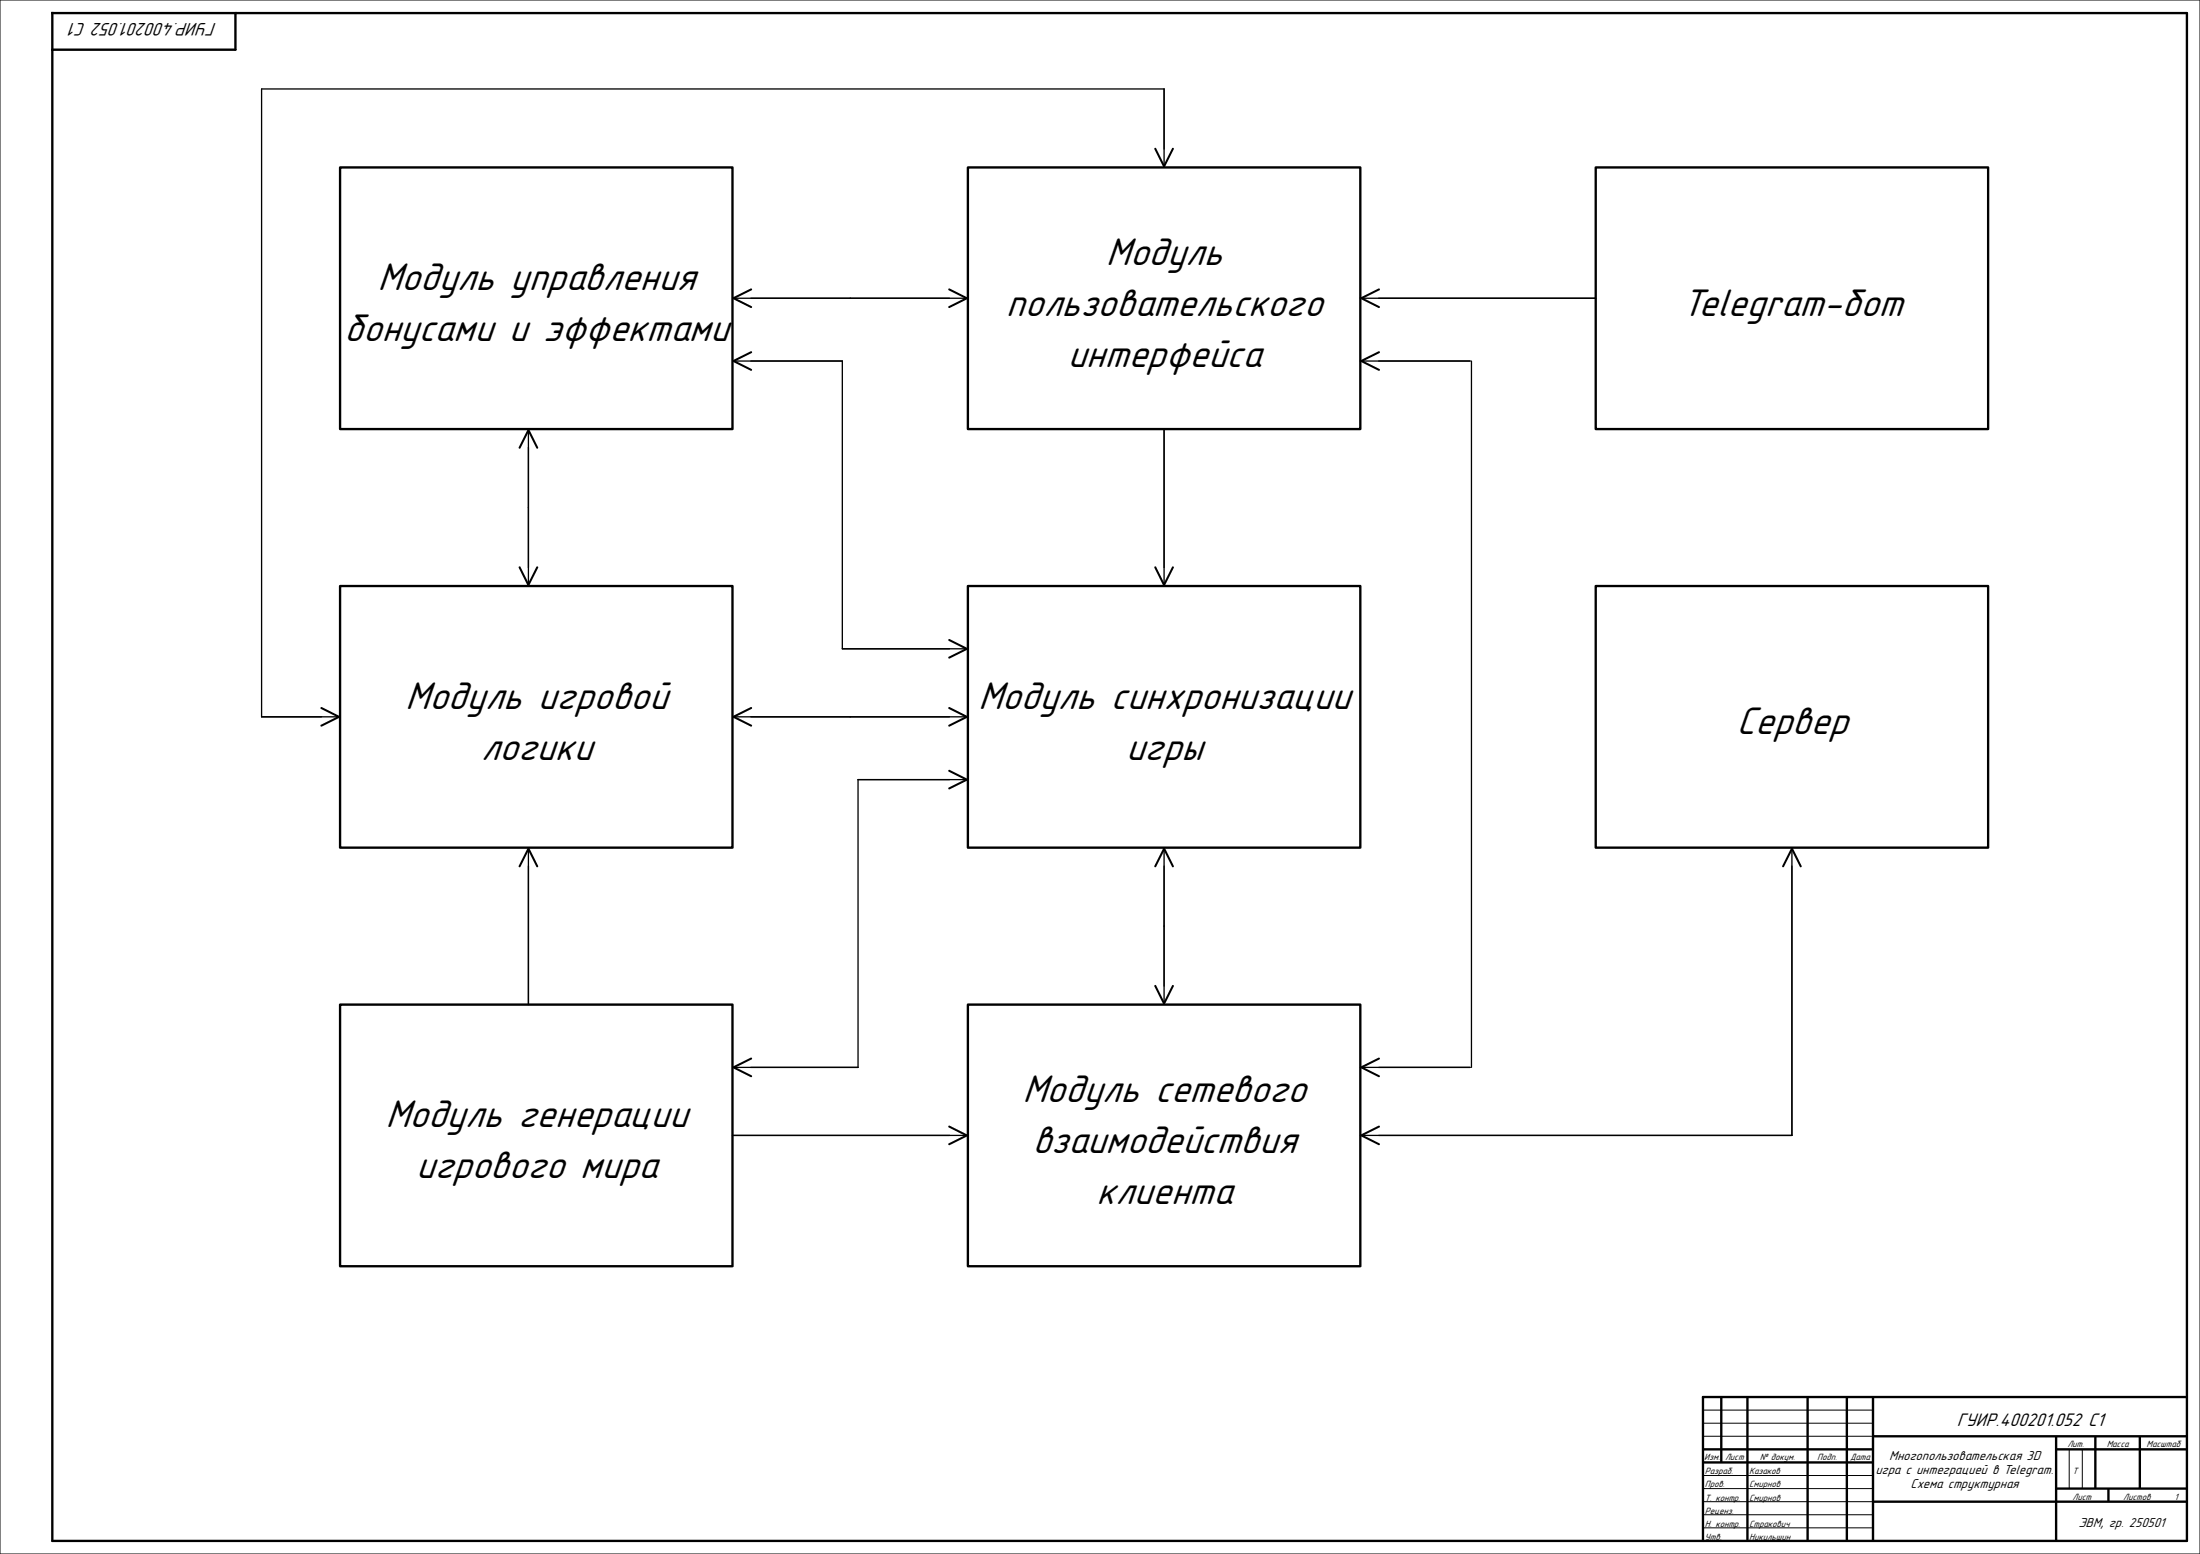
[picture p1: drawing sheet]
<svg xmlns="http://www.w3.org/2000/svg" width="841mm" height="594mm" viewBox="0 0 841 594" stroke-linecap="round" stroke-linejoin="round" font-family="sans-serif">
<path d="M20 5h816v584h-816zM90 5v14h-70M836 534h-185v55" fill="none" stroke="#000" stroke-width=".9"/>
<g fill="none" stroke="#000" stroke-width=".9" stroke-linecap="butt">
<path d="M658 534v25M668 534v55M691 534v55M706 534v55M716 534v55M651 554h65M651 559h65M716 549h120M786 549v40M786 554h50M801 549v20M818 549v20"/>
<path d="M716 574h120M786 569h50M806 569v5"/>
</g>
<path d="M651 539h65M651 544h65M651 549h65M791 554v15M796 554v15M651 564h65M651 569h65M651 574h65M651 579h65M651 584h65" fill="none" stroke="#000" stroke-width=".38"/>
<path d="M610 64h150v100h-150z" fill-rule="evenodd" fill="#fff"/>
<path d="M610 64h150v100h-150z" fill="none" stroke="#000" stroke-width=".9"/>
<path d="M610 224h150v100h-150z" fill-rule="evenodd" fill="#fff"/>
<path d="M610 224h150v100h-150z" fill="none" stroke="#000" stroke-width=".9"/>
<path d="M370 64h150v100h-150z" fill-rule="evenodd" fill="#fff"/>
<path d="M370 64h150v100h-150z" fill="none" stroke="#000" stroke-width=".9"/>
<path d="M130 64h150v100h-150z" fill-rule="evenodd" fill="#fff"/>
<path d="M130 64h150v100h-150z" fill="none" stroke="#000" stroke-width=".9"/>
<path d="M370 224h150v100h-150z" fill-rule="evenodd" fill="#fff"/>
<path d="M370 224h150v100h-150z" fill="none" stroke="#000" stroke-width=".9"/>
<path d="M130 224h150v100h-150z" fill-rule="evenodd" fill="#fff"/>
<path d="M130 224h150v100h-150z" fill="none" stroke="#000" stroke-width=".9"/>
<path d="M370 384h150v100h-150z" fill-rule="evenodd" fill="#fff"/>
<path d="M370 384h150v100h-150z" fill="none" stroke="#000" stroke-width=".9"/>
<path d="M130 384h150v100h-150z" fill-rule="evenodd" fill="#fff"/>
<path d="M130 384h150v100h-150z" fill="none" stroke="#000" stroke-width=".9"/>
<g fill="none" stroke="#000" stroke-width=".5">
<path d="M445 64v-30h-345v240h30M280 114h90M520 114h90M280 138h42v110h48M520 138h42M562.5 138v270M202 164v60M445 164v60M280 274h90M370 298h-42v110h-48M202 324v60M445 324v60"/>
<path d="M685 324v110h-165M520 408h42M280 434h90"/>
</g>
<g fill="#000">
<path d="M441.3 56.6h.7l3 6.1 3-6 .4-.2 .3 .2-3.6 7.3-.5-.2-3.3-6.7z" fill-rule="evenodd"/>
<path d="M280.1 113.7l6.9-3.4a.39 .39 0 0 1 .5 .2 .39 .39 0 0 1-.2 .5l-6 3 6 3 .2 .4-.2 .3-7.1-3.4z" fill-rule="evenodd"/>
<path d="M362.6 110.4l.4-.1 6.8 3.4 .2 .3-.2 .4-6.8 3.3a.39 .39 0 0 1-.5-.2 .39 .39 0 0 1 .2-.5l6-3-6-3z" fill-rule="evenodd"/>
<path d="M520.1 113.7l6.9-3.4a.39 .39 0 0 1 .5 .2 .39 .39 0 0 1-.2 .5l-6 3 6 3 .2 .4-.2 .3-7.1-3.4z" fill-rule="evenodd"/>
<path d="M280.1 137.7l6.9-3.4a.39 .39 0 0 1 .5 .2 .39 .39 0 0 1-.2 .5l-6 3 6 3 .2 .4-.2 .3-7.1-3.4z" fill-rule="evenodd"/>
<path d="M520.1 137.7l6.9-3.4a.39 .39 0 0 1 .5 .2 .39 .39 0 0 1-.2 .5l-6 3 6 3 .2 .4-.2 .3-7.1-3.4z" fill-rule="evenodd"/>
<path d="M201.7 164.1l.7 .1 3.3 6.8a.39 .39 0 0 1-.2 .5 .39 .39 0 0 1-.5-.2l-3-6-3 6-.4 .2-.3-.2z" fill-rule="evenodd"/>
<path d="M198.3 216.6h.7l3 6.1 3-6 .4-.2 .3 .2-3.6 7.3-.5-.2-3.3-6.7z" fill-rule="evenodd"/>
<path d="M441.3 216.6h.7l3 6.1 3-6 .4-.2 .3 .2-3.6 7.3-.5-.2-3.3-6.7z" fill-rule="evenodd"/>
<path d="M362.6 244.4l.4-.1 6.8 3.4 .2 .3-.2 .4-6.8 3.3a.39 .39 0 0 1-.5-.2 .39 .39 0 0 1 .2-.5l6-3-6-3z" fill-rule="evenodd"/>
<path d="M122.6 270.4l.4-.1 6.8 3.4 .2 .3-.2 .4-6.8 3.3a.39 .39 0 0 1-.5-.2 .39 .39 0 0 1 .2-.5l6-3-6-3z" fill-rule="evenodd"/>
<path d="M280.1 273.7l6.9-3.4a.39 .39 0 0 1 .5 .2 .39 .39 0 0 1-.2 .5l-6 3 6 3 .2 .4-.2 .3-7.1-3.4z" fill-rule="evenodd"/>
<path d="M362.6 270.4l.4-.1 6.8 3.4 .2 .3-.2 .4-6.8 3.3a.39 .39 0 0 1-.5-.2 .39 .39 0 0 1 .2-.5l6-3-6-3z" fill-rule="evenodd"/>
<path d="M362.6 294.4l.4-.1 6.8 3.4 .2 .3-.2 .4-6.8 3.3a.39 .39 0 0 1-.5-.2 .39 .39 0 0 1 .2-.5l6-3-6-3z" fill-rule="evenodd"/>
<path d="M201.7 324.1l.7 .1 3.3 6.8a.39 .39 0 0 1-.2 .5 .39 .39 0 0 1-.5-.2l-3-6-3 6-.4 .2-.3-.2z" fill-rule="evenodd"/>
<path d="M444.7 324.1l.7 .1 3.3 6.8a.39 .39 0 0 1-.2 .5 .39 .39 0 0 1-.5-.2l-3-6-3 6-.4 .2-.3-.2z" fill-rule="evenodd"/>
<path d="M684.7 324.1l.7 .1 3.3 6.8a.39 .39 0 0 1-.2 .5 .39 .39 0 0 1-.5-.2l-3-6-3 6-.4 .2-.3-.2z" fill-rule="evenodd"/>
<path d="M441.3 376.6h.7l3 6.1 3-6 .4-.2 .3 .2-3.6 7.3-.5-.2-3.3-6.7z" fill-rule="evenodd"/>
<path d="M280.1 407.7l6.9-3.4a.39 .39 0 0 1 .5 .2 .39 .39 0 0 1-.2 .5l-6 3 6 3 .2 .4-.2 .3-7.1-3.4z" fill-rule="evenodd"/>
<path d="M520.1 407.7l6.9-3.4a.39 .39 0 0 1 .5 .2 .39 .39 0 0 1-.2 .5l-6 3 6 3 .2 .4-.2 .3-7.1-3.4z" fill-rule="evenodd"/>
<path d="M362.6 430.4l.4-.1 6.8 3.4 .2 .3-.2 .4-6.8 3.3a.39 .39 0 0 1-.5-.2 .39 .39 0 0 1 .2-.5l6-3-6-3z" fill-rule="evenodd"/>
<path d="M520.1 433.7l6.9-3.4a.39 .39 0 0 1 .5 .2 .39 .39 0 0 1-.2 .5l-6 3 6 3 .2 .4-.2 .3-7.1-3.4z" fill-rule="evenodd"/>
</g>
<path d="M0 0h841v594h-841z" fill="none" stroke="#000" stroke-width=".38"/>
<g font-size="15.7">
<text x="422.7" y="101.2">Модуль</text>
<text x="144.3" y="111">Модуль управления</text>
<text x="384.5" y="120.7">пользовательского</text>
<text x="642.8" y="120.7">Telegram-бот</text>
<text x="131.6" y="130.4">бонусами и эффектами</text>
<text x="408.1" y="140.1">интерфейса</text>
<text x="154.9" y="271">Модуль игровой</text>
<text x="373.9" y="271">Модуль синхронизации</text>
<text x="663.8" y="280.7">Сервер</text>
<text x="183.8" y="290.4">логики</text>
<text x="430.3" y="290.4">игры</text>
<text x="390.9" y="421.2">Модуль сетевого</text>
<text x="147.3" y="431">Модуль генерации</text>
<text x="394.7" y="440.7">взаимодействия</text>
<text x="159" y="450.4">игрового мира</text>
<text x="419.2" y="460.1">клиента</text>
</g>
<g font-size="7.4">
<text x="82.9" y="8.9" transform="rotate(-180 82.9 8.9)">ГУИР.400201.052 С1</text>
<text x="748.1" y="545">ГУИР.400201.052 С1</text>
</g>
<g font-size="5.3">
<text x="716.9" y="563.5">игра с интеграцией в Telegram.</text>
<text x="722.2" y="558.1">Многопользовательская 3D</text>
<text x="730.4" y="569">Схема структурная</text>
<text x="794.6" y="583.7">ЭВМ, гр. 250501</text>
</g>
<g font-size="3.7">
<text x="790.3" y="553.1">Лит.</text>
<text x="805.4" y="553.1">Масса</text>
<text x="820.6" y="553.1">Масштаб</text>
<text x="651.5" y="558.1">Изм.</text>
<text x="651.7" y="563.6">Разраб.</text>
<text x="659.4" y="558.1">Лист</text>
<text x="668.7" y="563.6">Казаков</text>
<text x="672.7" y="558.1">№ докум.</text>
<text x="694.7" y="558.1">Подп.</text>
<text x="707.2" y="558.1">Дата</text>
<text x="792.2" y="563.4">Т</text>
<text x="651.7" y="568.6">Пров.</text>
<text x="668.7" y="568.6">Смирнов</text>
<text x="651.7" y="573.6">Т. контр.</text>
<text x="668.7" y="573.6">Смирнов</text>
<text x="792.3" y="573.2">Лист</text>
<text x="811.6" y="573.2">Листов</text>
<text x="831.2" y="573.2">1</text>
<text x="651.7" y="578.6">Реценз.</text>
<text x="651.7" y="583.6">Н. контр.</text>
<text x="668.7" y="583.6">Стракович</text>
<text x="651.7" y="588.6">Утв.</text>
<text x="668.7" y="588.6">Никульшин</text>
</g>
</svg>
